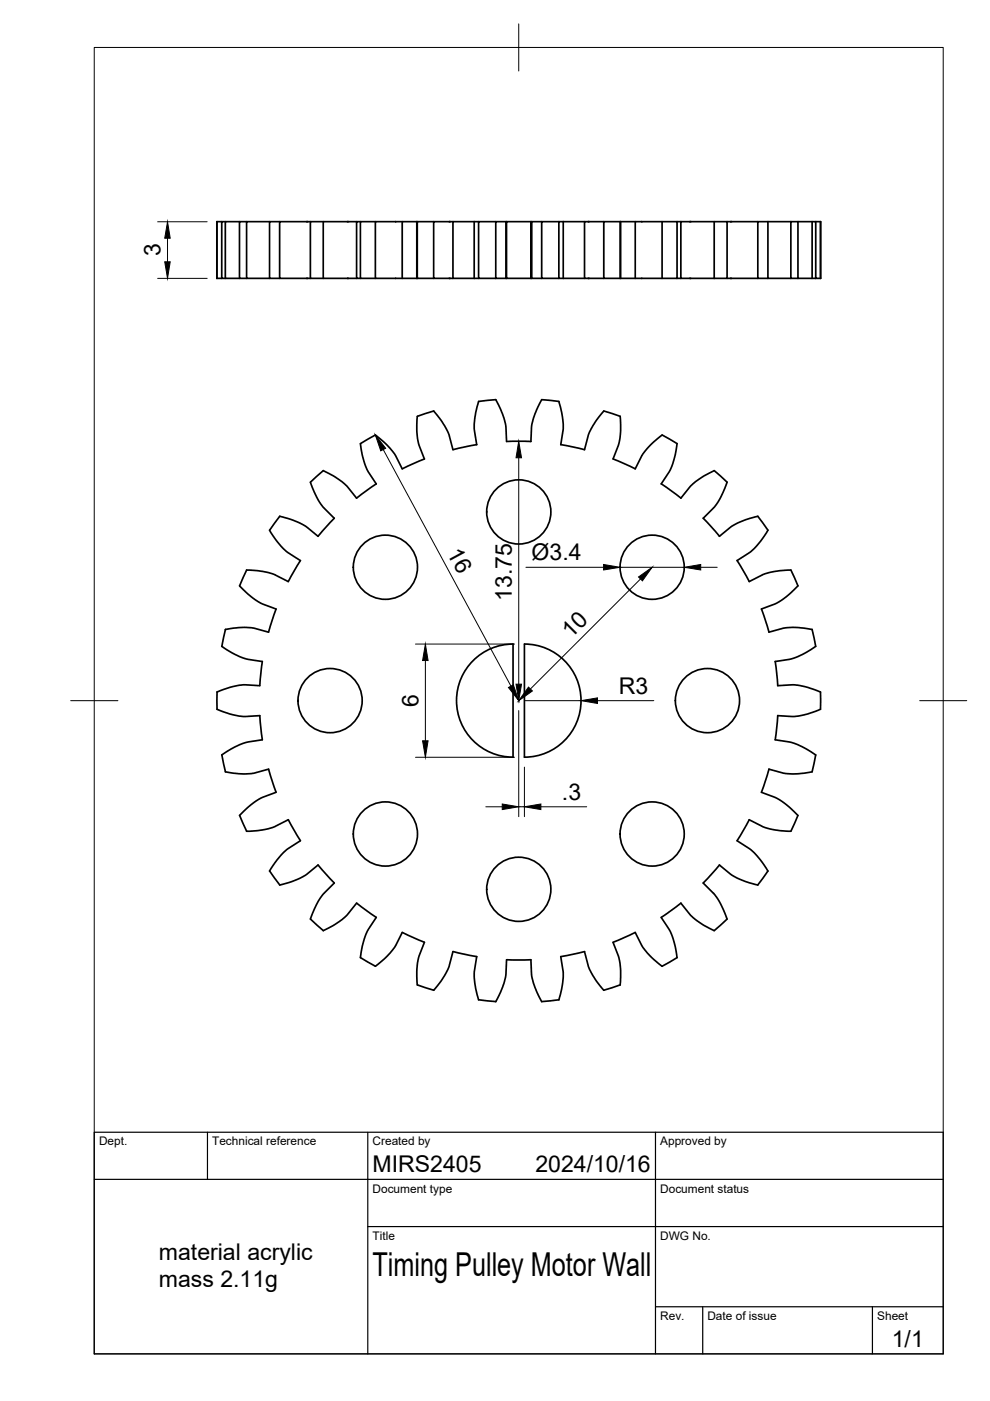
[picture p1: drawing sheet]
<svg xmlns="http://www.w3.org/2000/svg" width="210mm" height="297mm" viewBox="0 0 210 297" stroke-linecap="round" stroke-linejoin="round" font-family="sans-serif">
<!-- layer: Visible -->
<g fill="none" stroke="#000" stroke-width=".36">
<path d="M46 47v12M47 47h-1v12h1M47.8 47h-.8v12h.8M50.8 47h-3v12h3M52.3 47h-1.5v12h1.5M57.1 47h-4.8v12h4.8M59.3 47h-2.2v12h2.2M65.8 47h-6.5v12h6.5M68.5 47h-2.7v12h2.7M75.6 47h-7.1v12h7.1M76.4 47h-.8v12h.8M79.6 47h-3.2v12h3.2"/>
<path d="M85.3 47h-5.7v12h5.7M88.4 47h.1M88.4 59h.1M88.4 47h-3.1v12h3.1M88.4 47v12M91.9 47h-3.4v12h3.4M96 47h-4.1v12h4.1M100.5 47h1M100.5 59h1M100.5 47h-4.5v12h4.5M100.5 47v12M105.1 47h2.2v12h-2.2z"/>
<path d="M105.1 47h-3.6v12h3.6M107.3 47h.1M107.3 59h.1M112.6 47h.1v12h-.1zM112.6 47h-5.2v12h5.2M114.9 47h-2.2v12h2.2M118.5 47h-3.6v12h3.6M119.4 47h4.5M119.4 59h4.5M119.4 47h-.9v12h.9M119.4 47v12M128 47h-4.1v12h4.1"/>
<path d="M131.5 47h-3.5v12h3.5M131.6 47h3.1M131.6 59h3.1M131.6 47v12M136.1 47h-1.4v12h1.4M136.1 47h.1M136.1 59h.1M136.1 47h4.3M136.1 59h4.3M143.6 59h-3.2v-12h3.2v12h.8M143.6 47h.8M151.4 47h2.8v12h-2.8z"/>
<path d="M151.4 47h-7v12h7M154.2 47h6.5M154.2 59h6.5M162.8 47h4.9M162.8 59h-2.1v-12h2.1v12h4.9M169.2 47h3M169.2 59h-1.5v-12h1.5v12h3M173 47h1M173 59h-.8v-12h.8v12h1M174 47v12M68.5 99.8a15.7 15.7 0 0 1 5.2 3.4l1.9 2.4M68.6 99.8l-2.8 2.4a14.7 14.7 0 0 0 2.9 5.5l2.2 2.2-3.5 3.8-2.4-2a16 16 0 0 0-5.7-2.2l-2.2 2.9a15.2 15.2 0 0 0 4 4.8l2.6 1.6-2.6 4.5-2.7-1.4a14.1 14.1 0 0 0-6.1-1"/>
<path d="M79.6 92.2a15.9 15.9 0 0 1 4.3 4.5l1.4 2.7 4.7-2.1-1.1-2.9a15.6 15.6 0 0 1-.4-6.1l3.5-1.2a16.2 16.2 0 0 1 3.2 5.3l.8 2.9 5.1-1M79.6 92.2l-3.2 1.9a15.9 15.9 0 0 0 1.7 5.9l1.7 2.6M101.5 85.1a16 16 0 0 0-.9 6.1l.5 3.1M101.5 85.1l3.6-.4a15.8 15.8 0 0 1 2.2 5.8l.1 3.1M118.5 85.1a16 16 0 0 1 .9 6.1l-.5 3.1M118.5 85.1l-3.6-.4a15.5 15.5 0 0 0-2.2 5.8l-.1 3.1h-5.2M140.4 92.2a15.9 15.9 0 0 0-4.3 4.5l-1.4 2.7-4.7-2.1 1.1-2.9a15.8 15.8 0 0 0 .4-6.1l-3.5-1.1a15.7 15.7 0 0 0-3.3 5.2l-.8 2.9-5-1M140.4 92.2l3.2 1.9a16.2 16.2 0 0 1-1.7 5.9l-1.7 2.6M151.4 99.8a15.7 15.7 0 0 0-5.1 3.4l-1.9 2.4M151.4 99.8l2.8 2.4a14.7 14.7 0 0 1-2.9 5.5l-2.2 2.2 3.4 3.8 2.4-2a16 16 0 0 1 5.8-2.2l2.1 2.9a15.3 15.3 0 0 1-3.9 4.8l-2.6 1.7 2.6 4.4 2.7-1.4a14.1 14.1 0 0 1 6.1-1M79.8 102.6l-4.2 3M140.2 102.6l4.2 3"/>
<path d="M47.8 133.5a15.4 15.4 0 0 1 6.2-.3l2.9 .8M47.8 133.5l-.8 3.5a15.5 15.5 0 0 0 5.6 2.8l3 .4-.5 5.2M50.8 124.2a16.2 16.2 0 0 0 4.8 3.8l2.9 1.1-1.6 4.9M52.3 120.9l-1.5 3.3M111.2 136.6a12 12 0 0 1 12 11.9 12 12 0 0 1-12 12zM167.7 120.9l1.5 3.3a15.8 15.8 0 0 1-4.9 3.8l-2.9 1.1 1.6 4.9M172.2 133.5l.7 3.5a15.3 15.3 0 0 1-5.5 2.8l-3 .5 .5 5.1M172.2 133.5a15.4 15.4 0 0 0-6.2-.3l-3 .8M55.1 145.4l-3.1-.2a16.3 16.3 0 0 0-6 1.5v3.7a16.2 16.2 0 0 0 6 1.5l3.1-.2M55.1 151.7l.5 5.2-3 .4a15.4 15.4 0 0 0-5.6 2.8l.8 3.5M100.3 140.1a12 12 0 0 1 8.5-3.5v23.9a12 12 0 0 1-11.1-7.4 12 12 0 0 1 2.6-13zM164.9 145.4l3.1-.2a16.2 16.2 0 0 1 6 1.5v3.7a16.1 16.1 0 0 1-6 1.5l-3.1-.2"/>
<path d="M164.9 151.7l-.5 5.1 3 .5a15.5 15.5 0 0 1 5.6 2.8l-.8 3.5M47.8 163.6a15.4 15.4 0 0 0 6.2 .3l2.9-.8 1.6 4.9-2.9 1.1a16.2 16.2 0 0 0-4.8 3.8M50.8 172.9l1.5 3.3M52.3 176.2a15 15 0 0 0 6.1-1l2.7-1.4 2.6 4.5-2.6 1.6a15.2 15.2 0 0 0-3.9 4.8l2.1 2.9a16 16 0 0 0 5.7-2.2l2.4-2 3.5 3.8-2.2 2.2a14 14 0 0 0-2.9 5.5l2.8 2.4M167.7 176.2a15 15 0 0 1-6.1-1l-2.7-1.4-2.6 4.5 2.6 1.6a15.5 15.5 0 0 1 3.9 4.8l-2.1 2.9a16 16 0 0 1-5.8-2.2l-2.4-2-3.4 3.8 2.2 2.2a14.3 14.3 0 0 1 2.9 5.5l-2.8 2.4M172.2 163.6a15.4 15.4 0 0 1-6.2 .3l-3-.8-1.6 4.9 2.9 1.1a16.2 16.2 0 0 1 4.9 3.8l-1.5 3.3M75.6 191.5l-1.9 2.4a15.7 15.7 0 0 1-5.2 3.4M75.6 191.5l4.2 3-1.7 2.6a15.8 15.8 0 0 0-1.7 5.9l3.2 1.9M144.4 191.5l1.9 2.4a15.7 15.7 0 0 0 5.1 3.4M144.4 191.5l-4.2 3 1.7 2.6a15.9 15.9 0 0 1 1.7 5.9l-3.2 1.9M96 201.8l-.8 3a15.7 15.7 0 0 1-3.3 5.2l-3.4-1.2a15.4 15.4 0 0 1 .4-6.1l1.1-2.9-4.7-2.1-1.4 2.8a16.3 16.3 0 0 1-4.3 4.4M96.1 201.7l5 1.1-.5 3.1a16 16 0 0 0 .9 6.1"/>
<path d="M101.5 212l3.6 .4M107.4 203.5l-.1 3.1a15.5 15.5 0 0 1-2.2 5.8M107.4 203.5h5.2l.1 3.1a15.5 15.5 0 0 0 2.2 5.8M118.5 212l-3.6 .4M123.9 201.8l.8 3a15.6 15.6 0 0 0 3.3 5.2l3.5-1.2a15.6 15.6 0 0 0-.4-6.1l-1.1-2.9 4.7-2.1 1.4 2.8a16.3 16.3 0 0 0 4.3 4.4M123.9 201.7l-5 1.1 .5 3.1a16 16 0 0 1-.9 6.1"/>
<circle cx="110" cy="108.5" r="6.8"/>
<circle cx="81.7" cy="120.3" r="6.8"/>
<circle cx="138.3" cy="120.3" r="6.8"/>
<circle cx="70" cy="148.5" r="6.8"/>
<circle cx="150" cy="148.5" r="6.8"/>
<circle cx="81.7" cy="176.8" r="6.8"/>
<circle cx="138.3" cy="176.8" r="6.8"/>
<circle cx="110" cy="188.5" r="6.8"/>
</g>
<g fill="#000">
<circle cx="65" cy="59" r=".18"/>
<circle cx="65" cy="47" r=".18"/>
<circle cx="73.7" cy="47" r=".18"/>
<circle cx="73.7" cy="59" r=".18"/>
<circle cx="95.2" cy="59" r=".18"/>
<circle cx="95.2" cy="47" r=".18"/>
<circle cx="124.7" cy="59" r=".18"/>
<circle cx="124.7" cy="47" r=".18"/>
<circle cx="146.3" cy="47" r=".18"/>
<circle cx="146.3" cy="59" r=".18"/>
<circle cx="154.9" cy="47" r=".18"/>
<circle cx="154.9" cy="59" r=".18"/>
</g>
<!-- layer: BORDER -->
<path d="M20 10.1h180v276.9h-180zM110 5.1v10M15 148.6h10M195 148.6h10" fill="none" stroke="#000" stroke-width=".21"/>
<!-- layer: TITLEBLOCK -->
<path d="M20 240.1h180v46.9h-180zM20 250h180M44 240.1v9.9M78 240.1v46.9M139 240.1v46.9M78 260.1h122M139 277.1h61M149 277.1v9.9M185 277.1v9.9" fill="none" stroke="#000" stroke-width=".25"/>
<!-- layer: FD_Dimensions -->
<g fill="none" stroke="#000" stroke-width=".21">
<path d="M33.4 47h10.5M33.4 59h10.5M35.5 50.5v5M81.3 95.3l27 50.2M110 97.1v48M88.1 136.6h21M111.5 120.3h16.5M131.5 120.3h13.6M135.8 122.8l-23.3 23.3M148.6 120.3h3.5M90.2 140v17.1M110 150.7v22.5"/>
<path d="M111.2 148.6h12M126.7 148.6h11.9M88.1 160.6h21M103 171.1h3.5M110 171.1h1.2M111.2 162.7v10.5M114.7 171.1h9.7"/>
</g>
<g fill="#000" stroke="#000" stroke-width=".21">
<path d="M35.5 47l.6 3.5h-1.2zM34.9 55.5h1.2l-.6 3.5zM79.6 92.2l2.2 2.8-1.1 .6zM110 93.6l.6 3.5h-1.2zM128 119.7l3.5 .6-3.5 .5zM145.1 120.3l3.5-.6v1.1zM135.4 122.3l2.9-2-2.1 2.9zM90.2 136.6l.6 3.4h-1.2zM89.6 157.1h1.2l-.6 3.5zM107.8 145.8l1-.6 1.2 3.4zM109.4 145.1h1.2l-.6 3.5zM112.1 145.7l.8 .8-2.9 2.1z"/>
<path d="M123.2 148.6l3.5-.6v1.1zM106.5 170.5l3.5 .6-3.5 .5zM111.2 171.1l3.5-.6v1.1z"/>
</g>
<text font-size="7" x="79" y="270.6">Timing Pulley Motor Wall</text>
<g font-size="4.9">
<text x="34.1" y="54.4" transform="rotate(-90 34.1 54.4)">3</text>
<text x="94.7" y="117.2" transform="rotate(62 94.7 117.2)">16</text>
<text x="112.7" y="118.7">Ø3.4</text>
<text x="108.5" y="127.3" transform="rotate(-90 108.5 127.3)">13.75</text>
<text x="121.1" y="135.4" transform="rotate(-45 121.1 135.4)">10</text>
<text x="88.7" y="149.9" transform="rotate(-90 88.7 149.9)">6</text>
<text x="131.2" y="147.1">R3</text>
<text x="119.1" y="169.6">.3</text>
<text x="79" y="248.5">MIRS2405</text>
<text x="113.5" y="248.5">2024/10/16</text>
<text x="33.7" y="267.1">material acrylic</text>
<text x="33.7" y="273">mass 2.11g</text>
<text x="189.1" y="285.7">1/1</text>
</g>
<g font-size="2.5">
<text x="21" y="242.9">Dept.</text>
<text x="45" y="242.9">Technical reference</text>
<text x="79" y="242.9">Created by</text>
<text x="140" y="242.9">Approved by</text>
<text x="79" y="252.8">Document type</text>
<text x="140" y="252.8">Document status</text>
<text x="79" y="262.9">Title</text>
<text x="140" y="262.9">DWG No.</text>
<text x="140" y="279.9">Rev.</text>
<text x="150" y="279.9">Date of issue</text>
<text x="186" y="279.9">Sheet</text>
</g>
</svg>
